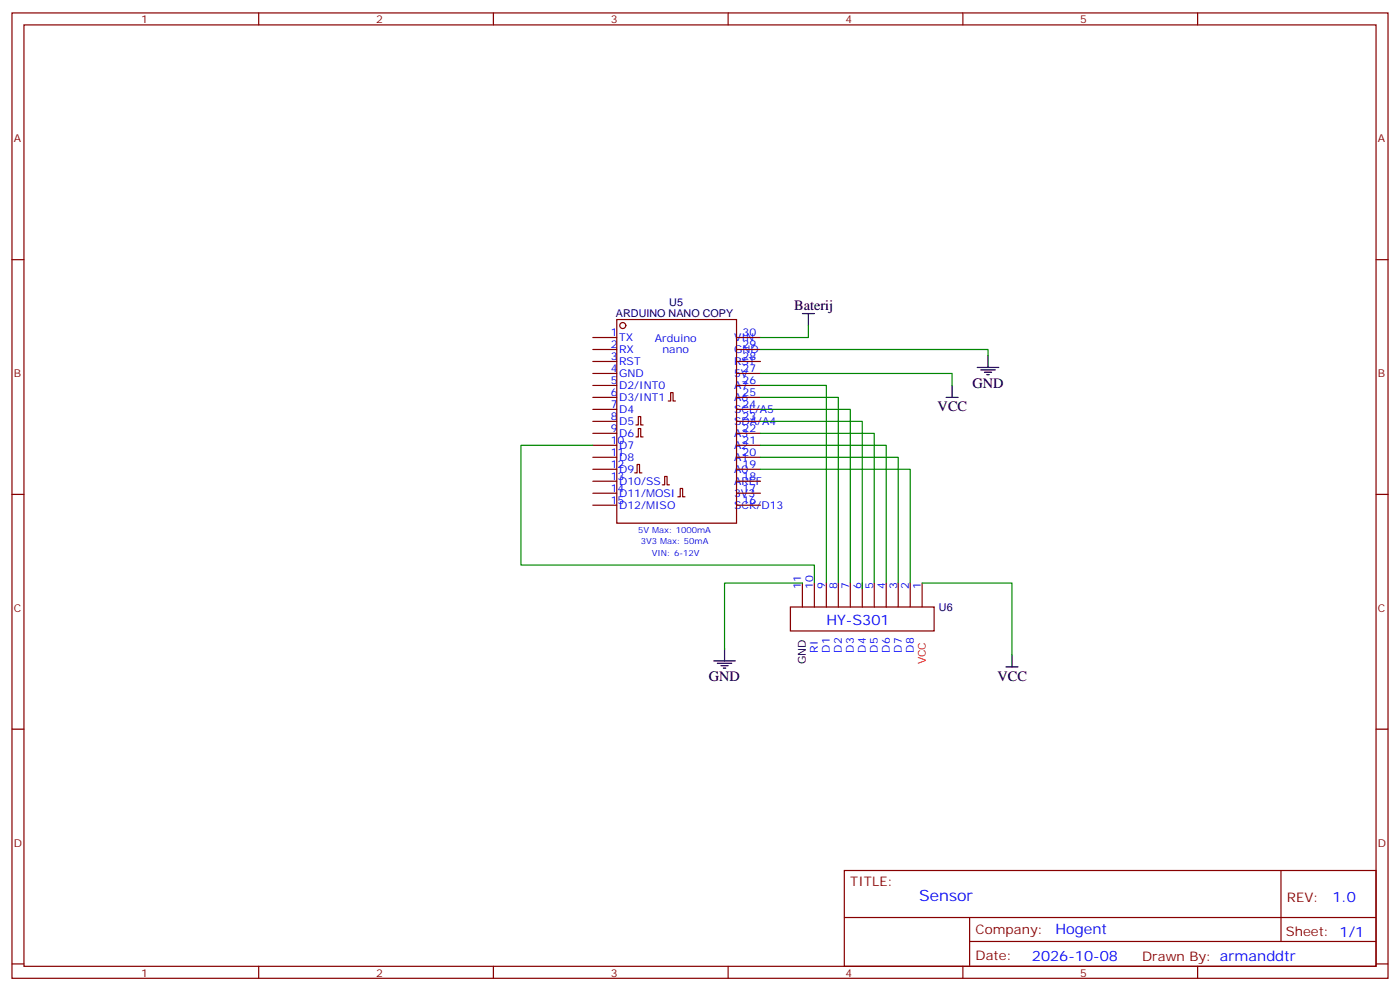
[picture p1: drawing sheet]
<svg xmlns="http://www.w3.org/2000/svg" width="412mm" height="292mm" viewBox="0 0 412 292" stroke-linecap="round" stroke-linejoin="round" font-family="sans-serif">
<g fill="none" stroke="#870000" stroke-width=".35">
<path d="M3.5 3.8h405.4v284.3h-405.4zM7.1 7.3h398.2v277.3h-398.2zM76.2 3.8v3.5M145.3 3.8v3.5M214.5 3.8v3.5M283.6 3.8v3.5M352.8 3.8v3.5M3.5 76.5h3.6M405.3 76.5h3.6M174.6 99.4h7.1M181.7 94.1h35.3v60h-35.3zM217 99.4h7"/>
<path d="M174.6 102.9h7.1M174.6 106.5h7.1M174.6 110h7.1M174.6 113.5h7.1M174.6 117.1h7.1M196.8 118.1h.8v-2.5h.7v2.5h.7M217 102.9h7M217 106.5h7M217 110h7M217 113.5h7M217 117.1h7M174.6 120.6h7.1"/>
<path d="M174.6 124.1h7.1M174.6 127.6h7.1M174.6 131.2h7.1M174.6 134.7h7.1M174.6 138.2h7.1M187 139.3h.7v-2.5h.7v2.5h.7M187.3 125.2h.7v-2.5h.7v2.5h.7M187.3 128.7h.7v-2.5h.7v2.5h.7M217 120.6h7M217 124.1h7M217 127.6h7M217 131.2h7"/>
<path d="M217 134.7h7M217 138.2h7M3.5 145.6h3.6M174.6 141.7h7.1M174.6 145.3h7.1M174.6 148.8h7.1M195.1 142.8h.7v-2.5h.7v2.5h.7M199.7 146.3h.7v-2.4h.7v2.4h.7M217 141.7h7M217 145.3h7M217 148.8h7M405.3 145.6h3.6"/>
<path d="M236.4 171.7v7.1M239.9 171.7v7.1M243.4 171.7v7.1M246.9 171.7v7.1M250.5 171.7v7.1M254 171.7v7.1M257.5 171.7v7.1M261.1 171.7v7.1M264.6 171.7v7.1M268.1 171.7v7.1M271.6 171.7v7.1M3.5 214.8h3.6"/>
<path d="M405.3 214.8h3.6M248.7 256.4h156.6v28.2h-156.6zM377.3 256.4v20.9M248.7 270.2h156.5M285.6 277.3h119.6M285.6 270.2v14.2M3.5 283.9h3.6M76.2 284.6v3.5M145.3 284.6v3.5M214.5 284.6v3.5M283.6 284.6v3.5M352.8 284.6v3.5"/>
<path d="M405.3 283.9h3.6"/>
<circle cx="183.4" cy="95.9" r=".88"/>
</g>
<g fill="none" stroke="#000" stroke-width=".35">
<path d="M236.4 92.4h3.5M238.1 92.4v3.5M278.7 117.1h3.5M280.5 113.5v3.6M287.9 108.2h6.3M288.9 108.9h4.3M290 109.6h2.1M290.7 110.3h.7M291 104.7v3.5M210.3 194.7h6.3M211.3 195.4h4.2M212.4 196.1h2.1"/>
<path d="M213.1 196.8h.7M213.4 191.1v3.6M296.3 196.4h3.6M298.1 192.9v3.5"/>
</g>
<g fill="none" stroke="#008700" stroke-width=".35">
<path d="M238.1 95.9v3.5h-14.1M224 102.9h67v1.8M224 110h56.5v3.5M224 113.5h19.4v58.2M224 117.1h22.9v54.6M174.6 131.2h-21.1v35.2h86.4v5.3M224 120.6h26.5v51.1M224 124.1h30v49.4M224 127.6h33.5v44.1M224 131.2h37.1v40.5M224 134.7h40.6v37M224 138.2h44.1v33.5"/>
<path d="M236.4 171.7h-23v19.4M271.6 171.7h26.5v21.2"/>
</g>
<path d="M232.8 178.8h42.4v7h-42.4z" fill="none" stroke="#600" stroke-width=".35"/>
<text font-size="4.6" fill="#00f" x="270.8" y="265.4">Sensor</text>
<g font-size="4.2">
<text x="233.9" y="91.3">Baterij</text>
<text x="286.4" y="114.2">GND</text>
<text x="276.2" y="121.1">VCC</text>
<text x="208.8" y="200.6">GND</text>
<text x="293.8" y="200.4">VCC</text>
</g>
<g font-size="4.2" fill="#00f">
<text x="243.4" y="184.1">HY-S301</text>
<text x="392.5" y="265.7">1.0</text>
<text x="310.9" y="275.2">Hogent</text>
<text x="304" y="283">2026-10-08</text>
</g>
<g font-size="3.9" fill="#800">
<text x="250.5" y="261">TITLE:</text>
<text x="379.1" y="265.7">REV:</text>
<text x="287.4" y="275.2">Company:</text>
<text x="378.7" y="275.8">Sheet: 1/1</text>
<text x="287.4" y="282.9">Date:</text>
<text x="336.4" y="282.9">Drawn By: armanddtr</text>
</g>
<g font-size="3.2" fill="#800">
<text x="41.6" y="6.8">1</text>
<text x="110.8" y="6.8">2</text>
<text x="179.9" y="6.8">3</text>
<text x="249.1" y="6.8">4</text>
<text x="318.2" y="6.8">5</text>
<text x="4.1" y="41.9">A</text>
<text x="405.9" y="41.9">A</text>
<text x="4.1" y="111.1">B</text>
<text x="405.9" y="111.1">B</text>
<text x="4.1" y="180.2">C</text>
<text x="405.9" y="180.2">C</text>
<text x="4.1" y="249.3">D</text>
<text x="405.9" y="249.3">D</text>
<text x="41.6" y="287.6">1</text>
<text x="110.8" y="287.6">2</text>
<text x="179.9" y="287.6">3</text>
<text x="249.1" y="287.6">4</text>
<text x="318.2" y="287.6">5</text>
</g>
<g font-size="3.2" fill="#000080">
<text x="181.4" y="93.5">ARDUINO NANO COPY</text>
<text x="197.1" y="90">U5</text>
<text x="276.6" y="179.9">U6</text>
</g>
<g font-size="3.2" fill="#00f">
<text x="179.9" y="99.1">1</text>
<text x="182.4" y="100.5">TX</text>
<text x="192.9" y="100.8">Arduino</text>
<text x="216.3" y="100.5">VIN</text>
<text x="218.7" y="99.1">30</text>
<text x="179.9" y="102.6">2</text>
<text x="179.9" y="106.1">3</text>
<text x="182.4" y="104">RX</text>
<text x="182.4" y="107.5">RST</text>
<text x="195.1" y="104">nano</text>
<text x="216.3" y="107.5">RST</text>
<text x="216.3" y="104">GND</text>
<text x="218.7" y="106.1">28</text>
<text x="218.7" y="102.6">29</text>
<text x="179.9" y="109.6">4</text>
<text x="179.9" y="113.2">5</text>
<text x="182.4" y="111.1">GND</text>
<text x="216.3" y="111.1">5V</text>
<text x="218.7" y="113.2">26</text>
<text x="218.7" y="109.6">27</text>
<text x="179.9" y="116.7">6</text>
<text x="182.4" y="114.6">D2/INT0</text>
<text x="182.4" y="118.1">D3/INT1</text>
<text x="216.3" y="118.1">A6</text>
<text x="216.3" y="114.6">A7</text>
<text x="218.7" y="116.7">25</text>
<text x="179.9" y="120.2">7</text>
<text x="179.9" y="123.8">8</text>
<text x="182.4" y="121.6">D4</text>
<text x="182.4" y="125.2">D5</text>
<text x="216.3" y="125.2">SDA/A4</text>
<text x="216.3" y="121.6">SCL/A5</text>
<text x="218.7" y="123.8">23</text>
<text x="218.7" y="120.2">24</text>
<text x="179.9" y="127.3">9</text>
<text x="179.9" y="130.8">10</text>
<text x="182.4" y="128.7">D6</text>
<text x="216.3" y="128.7">A3</text>
<text x="218.7" y="130.8">21</text>
<text x="218.7" y="127.3">22</text>
<text x="179.9" y="134.3">11</text>
<text x="179.9" y="137.9">12</text>
<text x="182.4" y="132.2">D7</text>
<text x="182.4" y="135.7">D8</text>
<text x="216.3" y="135.7">A1</text>
<text x="216.3" y="132.2">A2</text>
<text x="218.7" y="137.9">19</text>
<text x="218.7" y="134.3">20</text>
<text x="179.9" y="141.4">13</text>
<text x="182.4" y="139.3">D9</text>
<text x="182.4" y="142.8">D10/SS</text>
<text x="216.3" y="142.8">AREF</text>
<text x="216.3" y="139.3">A0</text>
<text x="218.7" y="141.4">18</text>
<text x="179.9" y="144.9">14</text>
<text x="179.9" y="148.4">15</text>
<text x="182.4" y="146.3">D11/MOSI</text>
<text x="182.4" y="149.9">D12/MISO</text>
<text x="216.3" y="149.9">SCK/D13</text>
<text x="216.3" y="146.3">3V3</text>
<text x="218.7" y="148.4">16</text>
<text x="218.7" y="144.9">17</text>
<text x="236" y="173.5" transform="rotate(-90 236 173.5)">11</text>
<text x="239.5" y="173.5" transform="rotate(-90 239.5 173.5)">10</text>
<text x="243.1" y="173.5" transform="rotate(-90 243.1 173.5)">9</text>
<text x="246.6" y="173.5" transform="rotate(-90 246.6 173.5)">8</text>
<text x="250.1" y="173.5" transform="rotate(-90 250.1 173.5)">7</text>
<text x="253.6" y="173.5" transform="rotate(-90 253.6 173.5)">6</text>
<text x="257.2" y="173.5" transform="rotate(-90 257.2 173.5)">5</text>
<text x="260.7" y="173.5" transform="rotate(-90 260.7 173.5)">4</text>
<text x="264.2" y="173.5" transform="rotate(-90 264.2 173.5)">3</text>
<text x="267.8" y="173.5" transform="rotate(-90 267.8 173.5)">2</text>
<text x="271.3" y="173.5" transform="rotate(-90 271.3 173.5)">1</text>
<text x="240.9" y="192.2" transform="rotate(-90 240.9 192.2)">RI</text>
<text x="244.5" y="192.2" transform="rotate(-90 244.5 192.2)">D1</text>
<text x="248" y="192.2" transform="rotate(-90 248 192.2)">D2</text>
<text x="251.5" y="192.2" transform="rotate(-90 251.5 192.2)">D3</text>
<text x="255.1" y="192.2" transform="rotate(-90 255.1 192.2)">D4</text>
<text x="258.6" y="192.2" transform="rotate(-90 258.6 192.2)">D5</text>
<text x="262.1" y="192.2" transform="rotate(-90 262.1 192.2)">D6</text>
<text x="265.6" y="192.2" transform="rotate(-90 265.6 192.2)">D7</text>
<text x="269.2" y="192.2" transform="rotate(-90 269.2 192.2)">D8</text>
</g>
<text font-size="3.2" x="237.4" y="195.7" transform="rotate(-90 237.4 195.7)">GND</text>
<text font-size="3.2" fill="#f00" x="272.7" y="195.7" transform="rotate(-90 272.7 195.7)">VCC</text>
<g font-size="2.5" fill="#00f">
<text x="188" y="156.8">5V Max: 1000mA</text>
<text x="188.8" y="160.4">3V3 Max: 50mA</text>
<text x="192" y="163.9">VIN: 6-12V</text>
</g>
</svg>
